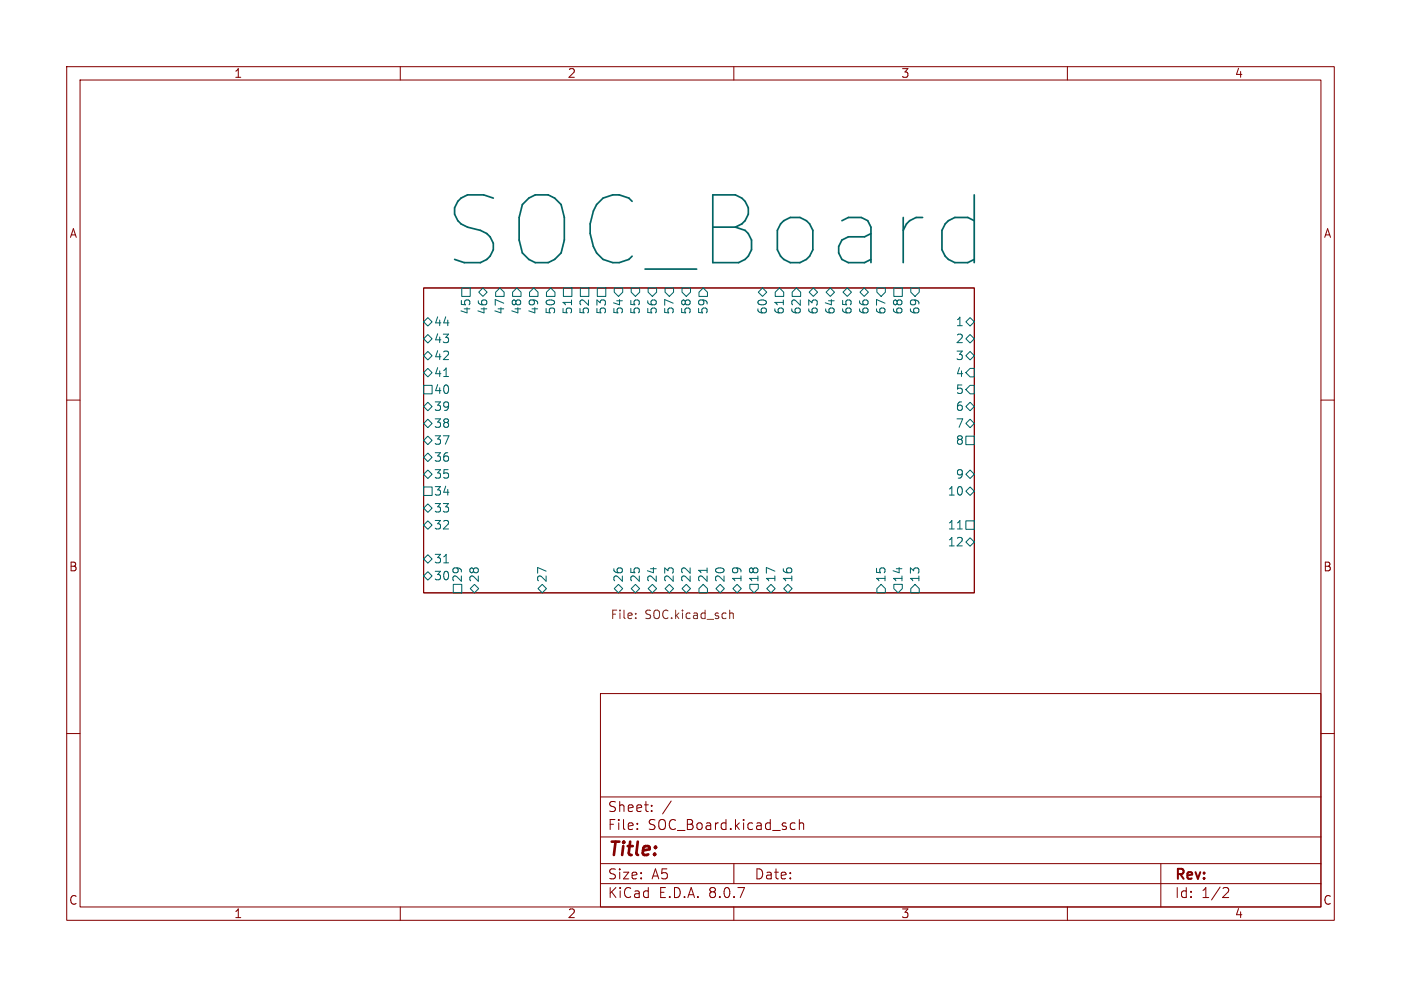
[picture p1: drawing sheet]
<svg xmlns="http://www.w3.org/2000/svg" width="210mm" height="148mm" viewBox="0 0 210 148" stroke-linecap="round" stroke-linejoin="round" font-family="sans-serif">
<g fill="none" stroke="#840000" stroke-width=".15">
<path d="M10 10h190v128h-190zM12 12h186v124h-186zM60 10v2M110 10v2M160 10v2M63.5 43.2h82.5v45.7h-82.5zM10 60h2M198 60h2M10 110h2M90 104h108v32h-108zM90 119.5h108M198 110h2"/>
<path d="M60 136v2M90 132.5h108M90 129.5h108M90 125.5h108M95.5 124.2v.2M95.5 123.5v.1M97.7 121.5v.2M97.7 120.8v.1M100.6 120.1l-1.3 1.9M110 136v2M110 129.5v3M118.8 123.4l.4 .1"/>
<path d="M119.2 124.3l-.4 .1M119.8 123.5a.37 .37 0 0 1 .7 .1v.8M119.8 122.9v1.5M160 136v2M174 129.5v6.5M183.5 133.1l.5 .1a.41 .41 0 0 1 .1 .5l-.8 .9h.9"/>
</g>
<g fill="none" stroke="#006464" stroke-width=".15">
<path d="M63.5 50.8l.6-.6 .7 .6-.7 .6zM63.5 53.3l.6-.6 .7 .6-.7 .7zM63.5 57.8h1.3v1.3h-1.3zM64.1 55.2l.7 .7-.7 .6-.6-.6zM64.1 47.6l.7 .7-.7 .6-.6-.6zM66.5 56.5h.7M144.8 48.3l.6-.7 .6 .7-.6 .6zM144.8 50.8l.6-.6 .6 .6-.6 .6zM144.8 53.3l.6-.6 .6 .6-.6 .7zM145.4 57.8h.6v1.3h-.6l-.6-.7zM145.4 55.2h.6v1.3h-.6l-.6-.6zM63.5 66l.6-.6 .7 .6-.7 .7z"/>
<path d="M63.5 71.1l.6-.6 .7 .6-.7 .7zM63.5 63.5l.6-.6 .7 .6-.7 .6zM63.5 61l.6-.7 .7 .7-.7 .6zM63.5 78.7l.6-.6 .7 .6-.7 .7zM63.5 73h1.3v1.3h-1.3zM64.1 67.9l.7 .7-.7 .6-.6-.6zM64.1 75.6l.7 .6-.7 .6-.6-.6zM143.5 79.3h.7M144.8 78.1h1.2v1.3h-1.2zM144.8 73.7l.6-.7 .6 .7-.6 .6zM144.8 71.1l.6-.6 .6 .6-.6 .7zM144.8 65.4h1.2v1.3h-1.2z"/>
<path d="M144.8 63.5l.6-.6 .6 .6-.6 .6zM144.8 61l.6-.7 .6 .7-.6 .6zM63.5 86.4l.6-.7 .7 .7-.7 .6zM63.5 83.8l.6-.6 .7 .6-.7 .7zM66.5 84.4h.7M67.9 87.6h1.3v1.3h-1.3zM70.5 88.3l.6-.7 .7 .7-.7 .6zM80.6 88.3l.7-.7 .6 .7-.6 .6zM92.1 88.3l.6-.7 .6 .7-.6 .6zM94.6 88.3l.6-.7 .7 .7-.7 .6zM97.8 87.6l.6 .7-.6 .6-.6-.6zM99.7 88.3l.6-.7 .7 .7-.7 .6z"/>
<path d="M102.9 87.6l.6 .7-.6 .6-.7-.6zM105.4 87.6l.6 .7v.6h-1.2v-.6zM106 85.2v.7M107.9 87.6l.7 .7-.7 .6-.6-.6zM109.9 88.3l.6-.7 .6 .7-.6 .6zM112.4 87.6h1.3v.7l-.7 .6-.6-.6zM114.9 88.3l.7-.7 .6 .7-.6 .6zM117.5 88.3l.6-.7 .6 .7-.6 .6zM131.4 88.3l.7-.7 .6 .7v.6h-1.3zM134 87.6h1.3v.7l-.7 .6-.6-.6zM137.2 87.6l.6 .7v.6h-1.3v-.6zM144.8 81.3l.6-.7 .6 .7-.6 .6z"/>
</g>
<path d="M95.3 92.6v.2M95.3 92v.1M109.4 91.5v1.3M109.4 92l.2-.1 .3 .1v.8" fill="none" stroke="#725600" stroke-width=".15"/>
<text font-size="14.2" fill="#006464" x="66" y="40.6">SOC_Board</text>
<text font-size="2.8" fill="#840000" x="91" y="128.9">Title:</text>
<g font-size="2.1" fill="#840000">
<text x="91" y="124.7">File:</text>
<text x="91" y="122">Sheet:</text>
<text x="97.1" y="124.7">SOC_Board.kicad_sch</text>
<text x="91" y="134.9">KiCad</text>
<text x="91" y="132.1">Size:</text>
<text x="97.7" y="132.1">A5</text>
<text x="98.7" y="134.9">E.D.A.</text>
<text x="106.3" y="134.9">8.0.7</text>
<text x="113" y="132.1">Date:</text>
<text x="176" y="132.3">Rev:</text>
<text x="176" y="134.9">Id:</text>
<text x="180.1" y="134.9">1/2</text>
</g>
<g font-size="1.8" fill="#840000">
<text x="35" y="11.9">1</text>
<text x="85" y="11.9">2</text>
<text x="135" y="11.9">3</text>
<text x="185" y="11.9">4</text>
<text x="10.3" y="35.9">A</text>
<text x="198.4" y="35.9">A</text>
<text x="10.3" y="85.9">B</text>
<text x="198.3" y="85.9">B</text>
<text x="10.3" y="135.9">C</text>
<text x="35" y="137.9">1</text>
<text x="85" y="137.9">2</text>
<text x="135" y="137.9">3</text>
<text x="185" y="137.9">4</text>
<text x="198.3" y="135.9">C</text>
</g>
<g font-size="1.8" fill="#006464">
<text x="70.7" y="47.3" transform="rotate(-90 70.7 47.3)">45</text>
<text x="73.3" y="47.3" transform="rotate(-90 73.3 47.3)">46</text>
<text x="75.8" y="47.3" transform="rotate(-90 75.8 47.3)">47</text>
<text x="78.3" y="47.3" transform="rotate(-90 78.3 47.3)">48</text>
<text x="80.9" y="47.3" transform="rotate(-90 80.9 47.3)">49</text>
<text x="83.4" y="47.3" transform="rotate(-90 83.4 47.3)">50</text>
<text x="86" y="47.3" transform="rotate(-90 86 47.3)">51</text>
<text x="88.5" y="47.3" transform="rotate(-90 88.5 47.3)">52</text>
<text x="91" y="47.3" transform="rotate(-90 91 47.3)">53</text>
<text x="93.6" y="47.3" transform="rotate(-90 93.6 47.3)">54</text>
<text x="96.1" y="47.3" transform="rotate(-90 96.1 47.3)">55</text>
<text x="98.7" y="47.3" transform="rotate(-90 98.7 47.3)">56</text>
<text x="101.2" y="47.3" transform="rotate(-90 101.2 47.3)">57</text>
<text x="103.7" y="47.3" transform="rotate(-90 103.7 47.3)">58</text>
<text x="106.3" y="47.3" transform="rotate(-90 106.3 47.3)">59</text>
<text x="115.2" y="47.3" transform="rotate(-90 115.2 47.3)">60</text>
<text x="117.7" y="47.3" transform="rotate(-90 117.7 47.3)">61</text>
<text x="120.2" y="47.3" transform="rotate(-90 120.2 47.3)">62</text>
<text x="122.8" y="47.3" transform="rotate(-90 122.8 47.3)">63</text>
<text x="125.3" y="47.3" transform="rotate(-90 125.3 47.3)">64</text>
<text x="127.9" y="47.3" transform="rotate(-90 127.9 47.3)">65</text>
<text x="130.4" y="47.3" transform="rotate(-90 130.4 47.3)">66</text>
<text x="132.9" y="47.3" transform="rotate(-90 132.9 47.3)">67</text>
<text x="135.5" y="47.3" transform="rotate(-90 135.5 47.3)">68</text>
<text x="138" y="47.3" transform="rotate(-90 138 47.3)">69</text>
<text x="65" y="49.1">44</text>
<text x="65" y="51.7">43</text>
<text x="143.2" y="49.1">1</text>
<text x="143.2" y="51.7">2</text>
<text x="65" y="56.7">41</text>
<text x="65" y="54.2">42</text>
<text x="65" y="59.3">40</text>
<text x="143.2" y="54.2">3</text>
<text x="143.2" y="59.3">5</text>
<text x="143.2" y="56.7">4</text>
<text x="65" y="64.4">38</text>
<text x="65" y="61.8">39</text>
<text x="143.2" y="64.4">7</text>
<text x="143.2" y="61.8">6</text>
<text x="65" y="66.9">37</text>
<text x="65" y="69.4">36</text>
<text x="65" y="72">35</text>
<text x="143.2" y="72">9</text>
<text x="143.2" y="66.9">8</text>
<text x="65" y="77.1">33</text>
<text x="65" y="74.5">34</text>
<text x="142" y="74.5">10</text>
<text x="65" y="79.6">32</text>
<text x="142" y="79.6">11</text>
<text x="142" y="82.1">12</text>
<text x="65" y="87.2">30</text>
<text x="65" y="84.7">31</text>
<text x="69.4" y="87.4" transform="rotate(-90 69.4 87.4)">29</text>
<text x="72" y="87.4" transform="rotate(-90 72 87.4)">28</text>
<text x="82.1" y="87.4" transform="rotate(-90 82.1 87.4)">27</text>
<text x="93.6" y="87.4" transform="rotate(-90 93.6 87.4)">26</text>
<text x="96.1" y="87.4" transform="rotate(-90 96.1 87.4)">25</text>
<text x="98.7" y="87.4" transform="rotate(-90 98.7 87.4)">24</text>
<text x="101.2" y="87.4" transform="rotate(-90 101.2 87.4)">23</text>
<text x="103.7" y="87.4" transform="rotate(-90 103.7 87.4)">22</text>
<text x="106.3" y="87.4" transform="rotate(-90 106.3 87.4)">21</text>
<text x="108.8" y="87.4" transform="rotate(-90 108.8 87.4)">20</text>
<text x="111.4" y="87.4" transform="rotate(-90 111.4 87.4)">19</text>
<text x="113.9" y="87.4" transform="rotate(-90 113.9 87.4)">18</text>
<text x="116.4" y="87.4" transform="rotate(-90 116.4 87.4)">17</text>
<text x="119" y="87.4" transform="rotate(-90 119 87.4)">16</text>
<text x="132.9" y="87.4" transform="rotate(-90 132.9 87.4)">15</text>
<text x="135.5" y="87.4" transform="rotate(-90 135.5 87.4)">14</text>
<text x="138" y="87.4" transform="rotate(-90 138 87.4)">13</text>
</g>
<g font-size="1.8" fill="#725600">
<text x="91.4" y="93.2">File:</text>
<text x="96.7" y="93.2">SOC.kicad_sch</text>
</g>
</svg>
